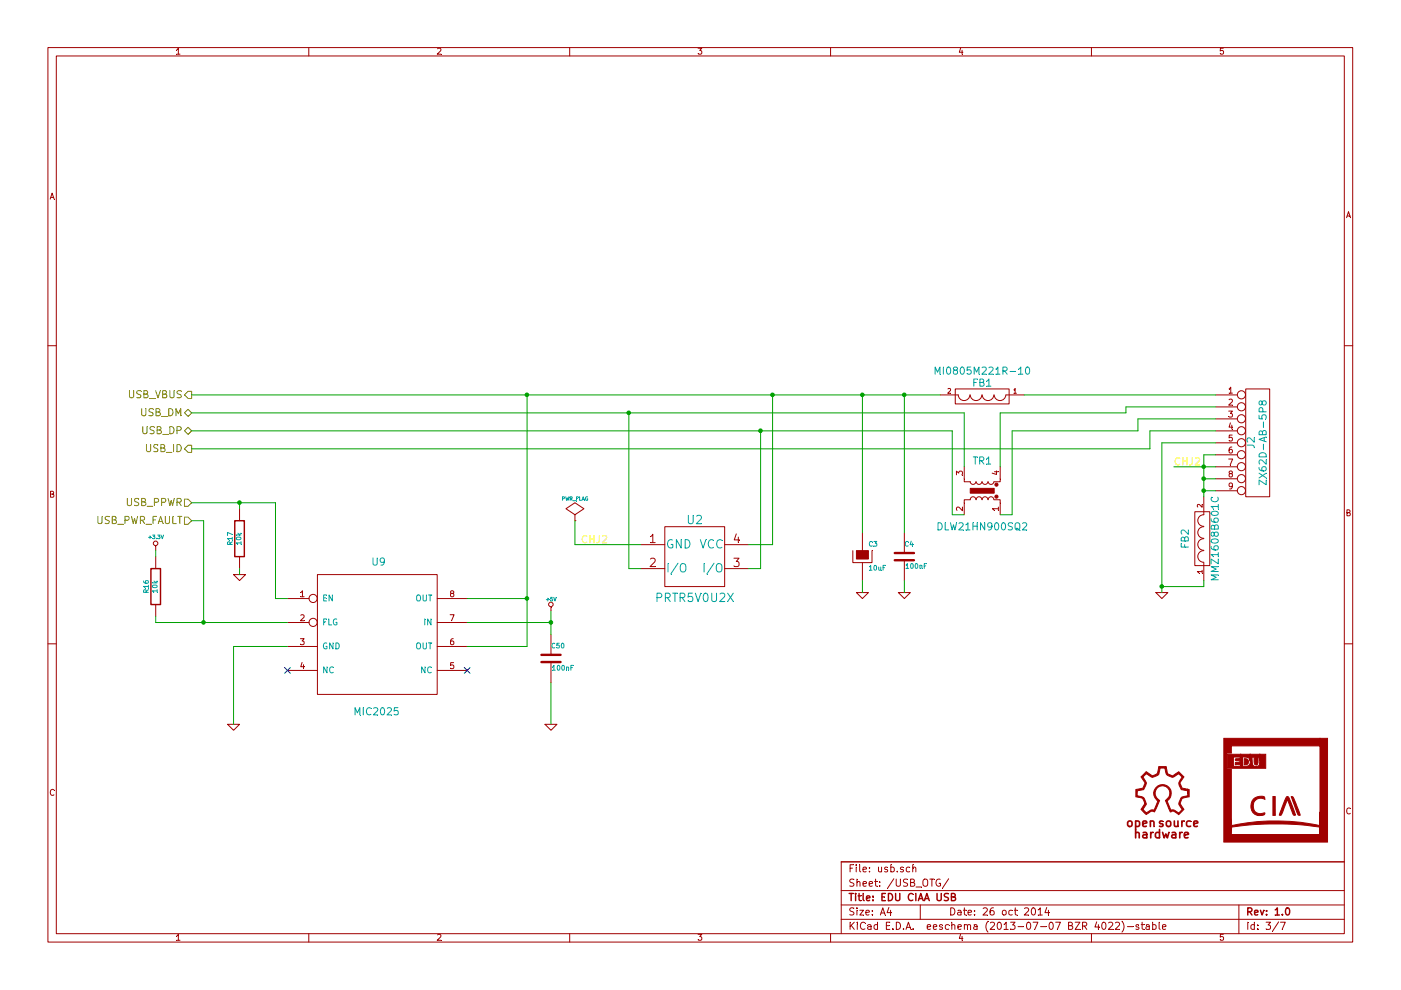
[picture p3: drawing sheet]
EESchema Schematic File Version 2
LIBS:edu-ciaa-nxp
LIBS:edu-ciaa-nxp-cache
EELAYER 27 0
EELAYER END
$Descr A4 11693 8268
encoding utf-8
Sheet 3 7
Title "EDU CIAA USB"
Date "26 oct 2014"
Rev "1.0"
Comp ""
Comment1 ""
Comment2 ""
Comment3 ""
Comment4 ""
$EndDescr
Text HLabel 1600 3300 0    60   Output ~ 0
USB_VBUS
Text HLabel 1600 3450 0    60   BiDi ~ 0
USB_DM
Text HLabel 1600 3600 0    60   BiDi ~ 0
USB_DP
Text HLabel 1600 3750 0    60   Output ~ 0
USB_ID
$Comp
L PRTR5V0U2X U2
U 1 1
P 5800 4650
F 0 "U2" H 5800 4950 70  0000 C CNN
F 1 "PRTR5V0U2X" H 5800 4300 70  0000 C CNN
F 2 "~" H 7350 4000 60  0000 C CNN
F 3 "~" H 7350 4000 60  0000 C CNN
	1    5800 4650
	1    0    0    -1  
$EndComp
$Comp
L CAPAPOL C3
U 1 1
P 7200 4650
F 0 "C3" H 7250 4750 40  0000 L CNN
F 1 "10uF" H 7250 4550 40  0000 L CNN
F 2 "~" H 7300 4500 30  0000 C CNN
F 3 "~" H 7200 4650 300 0000 C CNN
	1    7200 4650
	1    0    0    -1  
$EndComp
$Comp
L C C4
U 1 1
P 7550 4650
F 0 "C4" H 7550 4750 40  0000 L CNN
F 1 "100nF" H 7556 4565 40  0000 L CNN
F 2 "~" H 7588 4500 30  0000 C CNN
F 3 "~" H 7550 4650 60  0000 C CNN
	1    7550 4650
	1    0    0    -1  
$EndComp
$Comp
L GND #PWR010
U 1 1
P 7550 4950
F 0 "#PWR010" H 7550 4950 30  0001 C CNN
F 1 "GND" H 7550 4880 30  0001 C CNN
F 2 "" H 7550 4950 60  0000 C CNN
F 3 "" H 7550 4950 60  0000 C CNN
	1    7550 4950
	1    0    0    -1  
$EndComp
$Comp
L GND #PWR011
U 1 1
P 7200 4950
F 0 "#PWR011" H 7200 4950 30  0001 C CNN
F 1 "GND" H 7200 4880 30  0001 C CNN
F 2 "" H 7200 4950 60  0000 C CNN
F 3 "" H 7200 4950 60  0000 C CNN
	1    7200 4950
	1    0    0    -1  
$EndComp
$Comp
L CONN_9 J2
U 1 1
P 10500 3700
F 0 "J2" V 10450 3700 60  0000 C CNN
F 1 "ZX62D-AB-5P8" V 10550 3700 60  0000 C CNN
F 2 "" H 10500 3700 60  0000 C CNN
F 3 "" H 10500 3700 60  0000 C CNN
	1    10500 3700
	1    0    0    -1  
$EndComp
$Comp
L GND #PWR012
U 1 1
P 9700 4950
F 0 "#PWR012" H 9700 4950 30  0001 C CNN
F 1 "GND" H 9700 4880 30  0001 C CNN
F 2 "" H 9700 4950 60  0000 C CNN
F 3 "" H 9700 4950 60  0000 C CNN
	1    9700 4950
	1    0    0    -1  
$EndComp
$Comp
L FILTER FB2
U 1 1
P 10050 4500
F 0 "FB2" H 10050 4650 60  0000 C CNN
F 1 "MMZ1608B601C" H 10050 4400 60  0000 C CNN
F 2 "~" H 10050 4500 60  0000 C CNN
F 3 "~" H 10050 4500 60  0000 C CNN
	1    10050 4500
	0    -1   -1   0   
$EndComp
$Comp
L FILTER FB1
U 1 1
P 8200 3300
F 0 "FB1" H 8200 3200 60  0000 C CNN
F 1 "MI0805M221R-10" H 8200 3100 60  0000 C CNN
F 2 "~" H 8200 3300 60  0000 C CNN
F 3 "~" H 8200 3300 60  0000 C CNN
	1    8200 3300
	-1   0    0    1   
$EndComp
$Comp
L TRASF_UNIP TR1
U 1 1
P 8200 4100
F 0 "TR1" V 8450 4100 60  0000 C CNN
F 1 "DLW21HN900SQ2" V 7900 4100 60  0000 C CNN
F 2 "" H 8200 4100 60  0000 C CNN
F 3 "" H 8200 4100 60  0000 C CNN
	1    8200 4100
	0    1    -1   0   
$EndComp
$Comp
L LOGO #G6
U 1 1
P 10650 6600
F 0 "#G6" H 10650 6197 60  0001 C CNN
F 1 "LOGO" H 10650 7003 60  0001 C CNN
F 2 "" H 10650 6600 60  0000 C CNN
F 3 "" H 10650 6600 60  0000 C CNN
	1    10650 6600
	1    0    0    -1  
$EndComp
Text Label 4850 4550 0    60   ~ 0
CHJ2
Text Label 9800 3900 0    60   ~ 0
CHJ2
$Comp
L PWR_FLAG #FLG013
U 1 1
P 4800 4350
F 0 "#FLG013" H 4800 4445 30  0001 C CNN
F 1 "PWR_FLAG" H 4800 4530 30  0000 C CNN
F 2 "" H 4800 4350 60  0000 C CNN
F 3 "" H 4800 4350 60  0000 C CNN
	1    4800 4350
	1    0    0    -1  
$EndComp
Wire Wire Line
	6450 3300 6450 4550
Wire Wire Line
	6450 4550 6250 4550
Wire Wire Line
	5350 4750 5250 4750
Wire Wire Line
	5250 4750 5250 3450
Wire Wire Line
	6250 4750 6350 4750
Wire Wire Line
	6350 4750 6350 3600
Wire Wire Line
	4800 4550 5350 4550
Wire Wire Line
	7200 4850 7200 4950
Wire Wire Line
	7550 4950 7550 4850
Wire Wire Line
	7200 3300 7200 4450
Wire Wire Line
	7550 3300 7550 4450
Connection ~ 7200 3300
Connection ~ 7550 3300
Connection ~ 6350 3600
Connection ~ 5250 3450
Wire Wire Line
	10150 3400 9400 3400
Wire Wire Line
	9400 3400 9400 3450
Wire Wire Line
	10150 3500 9500 3500
Wire Wire Line
	9500 3500 9500 3600
Wire Wire Line
	10150 3600 9600 3600
Wire Wire Line
	9600 3600 9600 3750
Wire Wire Line
	9600 3750 1600 3750
Wire Wire Line
	10150 3700 9700 3700
Wire Wire Line
	9700 3700 9700 4950
Connection ~ 10050 4100
Wire Wire Line
	10050 3800 10150 3800
Connection ~ 10050 4000
Wire Wire Line
	9800 3900 10150 3900
Connection ~ 10050 3900
Connection ~ 6450 3300
Wire Wire Line
	10050 3800 10050 4150
Wire Wire Line
	10050 4850 10050 4900
Wire Wire Line
	10050 4900 9700 4900
Connection ~ 9700 4900
Wire Wire Line
	8550 3300 10150 3300
Wire Wire Line
	1600 3300 7850 3300
Wire Wire Line
	9400 3450 8350 3450
Wire Wire Line
	8350 3450 8350 3900
Wire Wire Line
	9500 3600 8450 3600
Wire Wire Line
	8050 3450 8050 3900
Wire Wire Line
	1600 3450 8050 3450
Wire Wire Line
	1600 3600 7950 3600
Wire Wire Line
	7950 3600 7950 4300
Wire Wire Line
	7950 4300 8050 4300
Wire Wire Line
	10150 4000 10050 4000
Wire Wire Line
	10150 4100 10050 4100
Wire Wire Line
	4800 4350 4800 4550
Wire Wire Line
	8450 4300 8350 4300
Wire Wire Line
	8450 3600 8450 4300
Text HLabel 1600 4200 0    60   Input ~ 0
USB_PPWR
Text HLabel 1600 4350 0    60   Input ~ 0
USB_PWR_FAULT
$Comp
L MIC2025 U9
U 1 1
P 3150 5300
F 0 "U9" H 3100 5900 60  0000 L CNN
F 1 "MIC2025" H 2950 4650 60  0000 L CNN
F 2 "~" H 3150 5300 60  0000 C CNN
F 3 "~" H 3150 5300 60  0000 C CNN
	1    3150 5300
	1    0    0    -1  
$EndComp
Wire Wire Line
	3900 5400 4400 5400
Wire Wire Line
	4400 5400 4400 3300
Connection ~ 4400 3300
Wire Wire Line
	3900 5000 4400 5000
Connection ~ 4400 5000
NoConn ~ 3900 5600
NoConn ~ 2400 5600
$Comp
L GND #PWR014
U 1 1
P 4600 6050
F 0 "#PWR014" H 4600 6050 30  0001 C CNN
F 1 "GND" H 4600 5980 30  0001 C CNN
F 2 "" H 4600 6050 60  0000 C CNN
F 3 "" H 4600 6050 60  0000 C CNN
	1    4600 6050
	1    0    0    -1  
$EndComp
Wire Wire Line
	4600 5700 4600 6050
$Comp
L GND #PWR015
U 1 1
P 1950 6050
F 0 "#PWR015" H 1950 6050 30  0001 C CNN
F 1 "GND" H 1950 5980 30  0001 C CNN
F 2 "" H 1950 6050 60  0000 C CNN
F 3 "" H 1950 6050 60  0000 C CNN
	1    1950 6050
	1    0    0    -1  
$EndComp
Wire Wire Line
	1950 5400 1950 6050
Wire Wire Line
	2400 5400 1950 5400
$Comp
L C C50
U 1 1
P 4600 5500
F 0 "C50" H 4600 5600 40  0000 L CNN
F 1 "100nF" H 4606 5415 40  0000 L CNN
F 2 "~" H 4638 5350 30  0000 C CNN
F 3 "~" H 4600 5500 60  0000 C CNN
	1    4600 5500
	1    0    0    -1  
$EndComp
Wire Wire Line
	3900 5200 4600 5200
Wire Wire Line
	4600 5100 4600 5300
Connection ~ 4600 5200
$Comp
L +5V #PWR016
U 1 1
P 4600 5100
F 0 "#PWR016" H 4600 5190 20  0001 C CNN
F 1 "+5V" H 4600 5190 30  0000 C CNN
F 2 "" H 4600 5100 60  0000 C CNN
F 3 "" H 4600 5100 60  0000 C CNN
	1    4600 5100
	1    0    0    -1  
$EndComp
$Comp
L +3.3V #PWR017
U 1 1
P 1300 4600
F 0 "#PWR017" H 1300 4560 30  0001 C CNN
F 1 "+3.3V" H 1300 4710 30  0000 C CNN
F 2 "" H 1300 4600 60  0000 C CNN
F 3 "" H 1300 4600 60  0000 C CNN
	1    1300 4600
	1    0    0    -1  
$EndComp
$Comp
L R R16
U 1 1
P 1300 4900
F 0 "R16" V 1380 4900 40  0000 C CNN
F 1 "10k" V 1307 4901 40  0000 C CNN
F 2 "~" V 1230 4900 30  0000 C CNN
F 3 "~" H 1300 4900 30  0000 C CNN
	1    1300 4900
	-1   0    0    1   
$EndComp
$Comp
L R R17
U 1 1
P 2000 4500
F 0 "R17" V 2080 4500 40  0000 C CNN
F 1 "10k" V 2007 4501 40  0000 C CNN
F 2 "~" V 1930 4500 30  0000 C CNN
F 3 "~" H 2000 4500 30  0000 C CNN
	1    2000 4500
	-1   0    0    1   
$EndComp
Wire Wire Line
	2400 5000 2300 5000
Wire Wire Line
	2300 5000 2300 4200
Wire Wire Line
	2300 4200 1600 4200
Wire Wire Line
	1600 4350 1700 4350
Wire Wire Line
	1700 4350 1700 5200
Wire Wire Line
	1300 5200 2400 5200
Wire Wire Line
	1300 4600 1300 4650
Wire Wire Line
	1300 5150 1300 5200
Connection ~ 1700 5200
Wire Wire Line
	2000 4250 2000 4200
Connection ~ 2000 4200
$Comp
L GND #PWR018
U 1 1
P 2000 4800
F 0 "#PWR018" H 2000 4800 30  0001 C CNN
F 1 "GND" H 2000 4730 30  0001 C CNN
F 2 "" H 2000 4800 60  0000 C CNN
F 3 "" H 2000 4800 60  0000 C CNN
	1    2000 4800
	1    0    0    -1  
$EndComp
Wire Wire Line
	2000 4750 2000 4800
$Comp
L OSHWA #G5
U 1 1
P 9700 6700
F 0 "#G5" H 9670 7100 60  0001 C CNN
F 1 "OSHWA" H 9700 7003 60  0001 C CNN
F 2 "~" H 9700 6700 60  0000 C CNN
F 3 "~" H 9700 6700 60  0000 C CNN
	1    9700 6700
	1    0    0    -1  
$EndComp
$EndSCHEMATC
